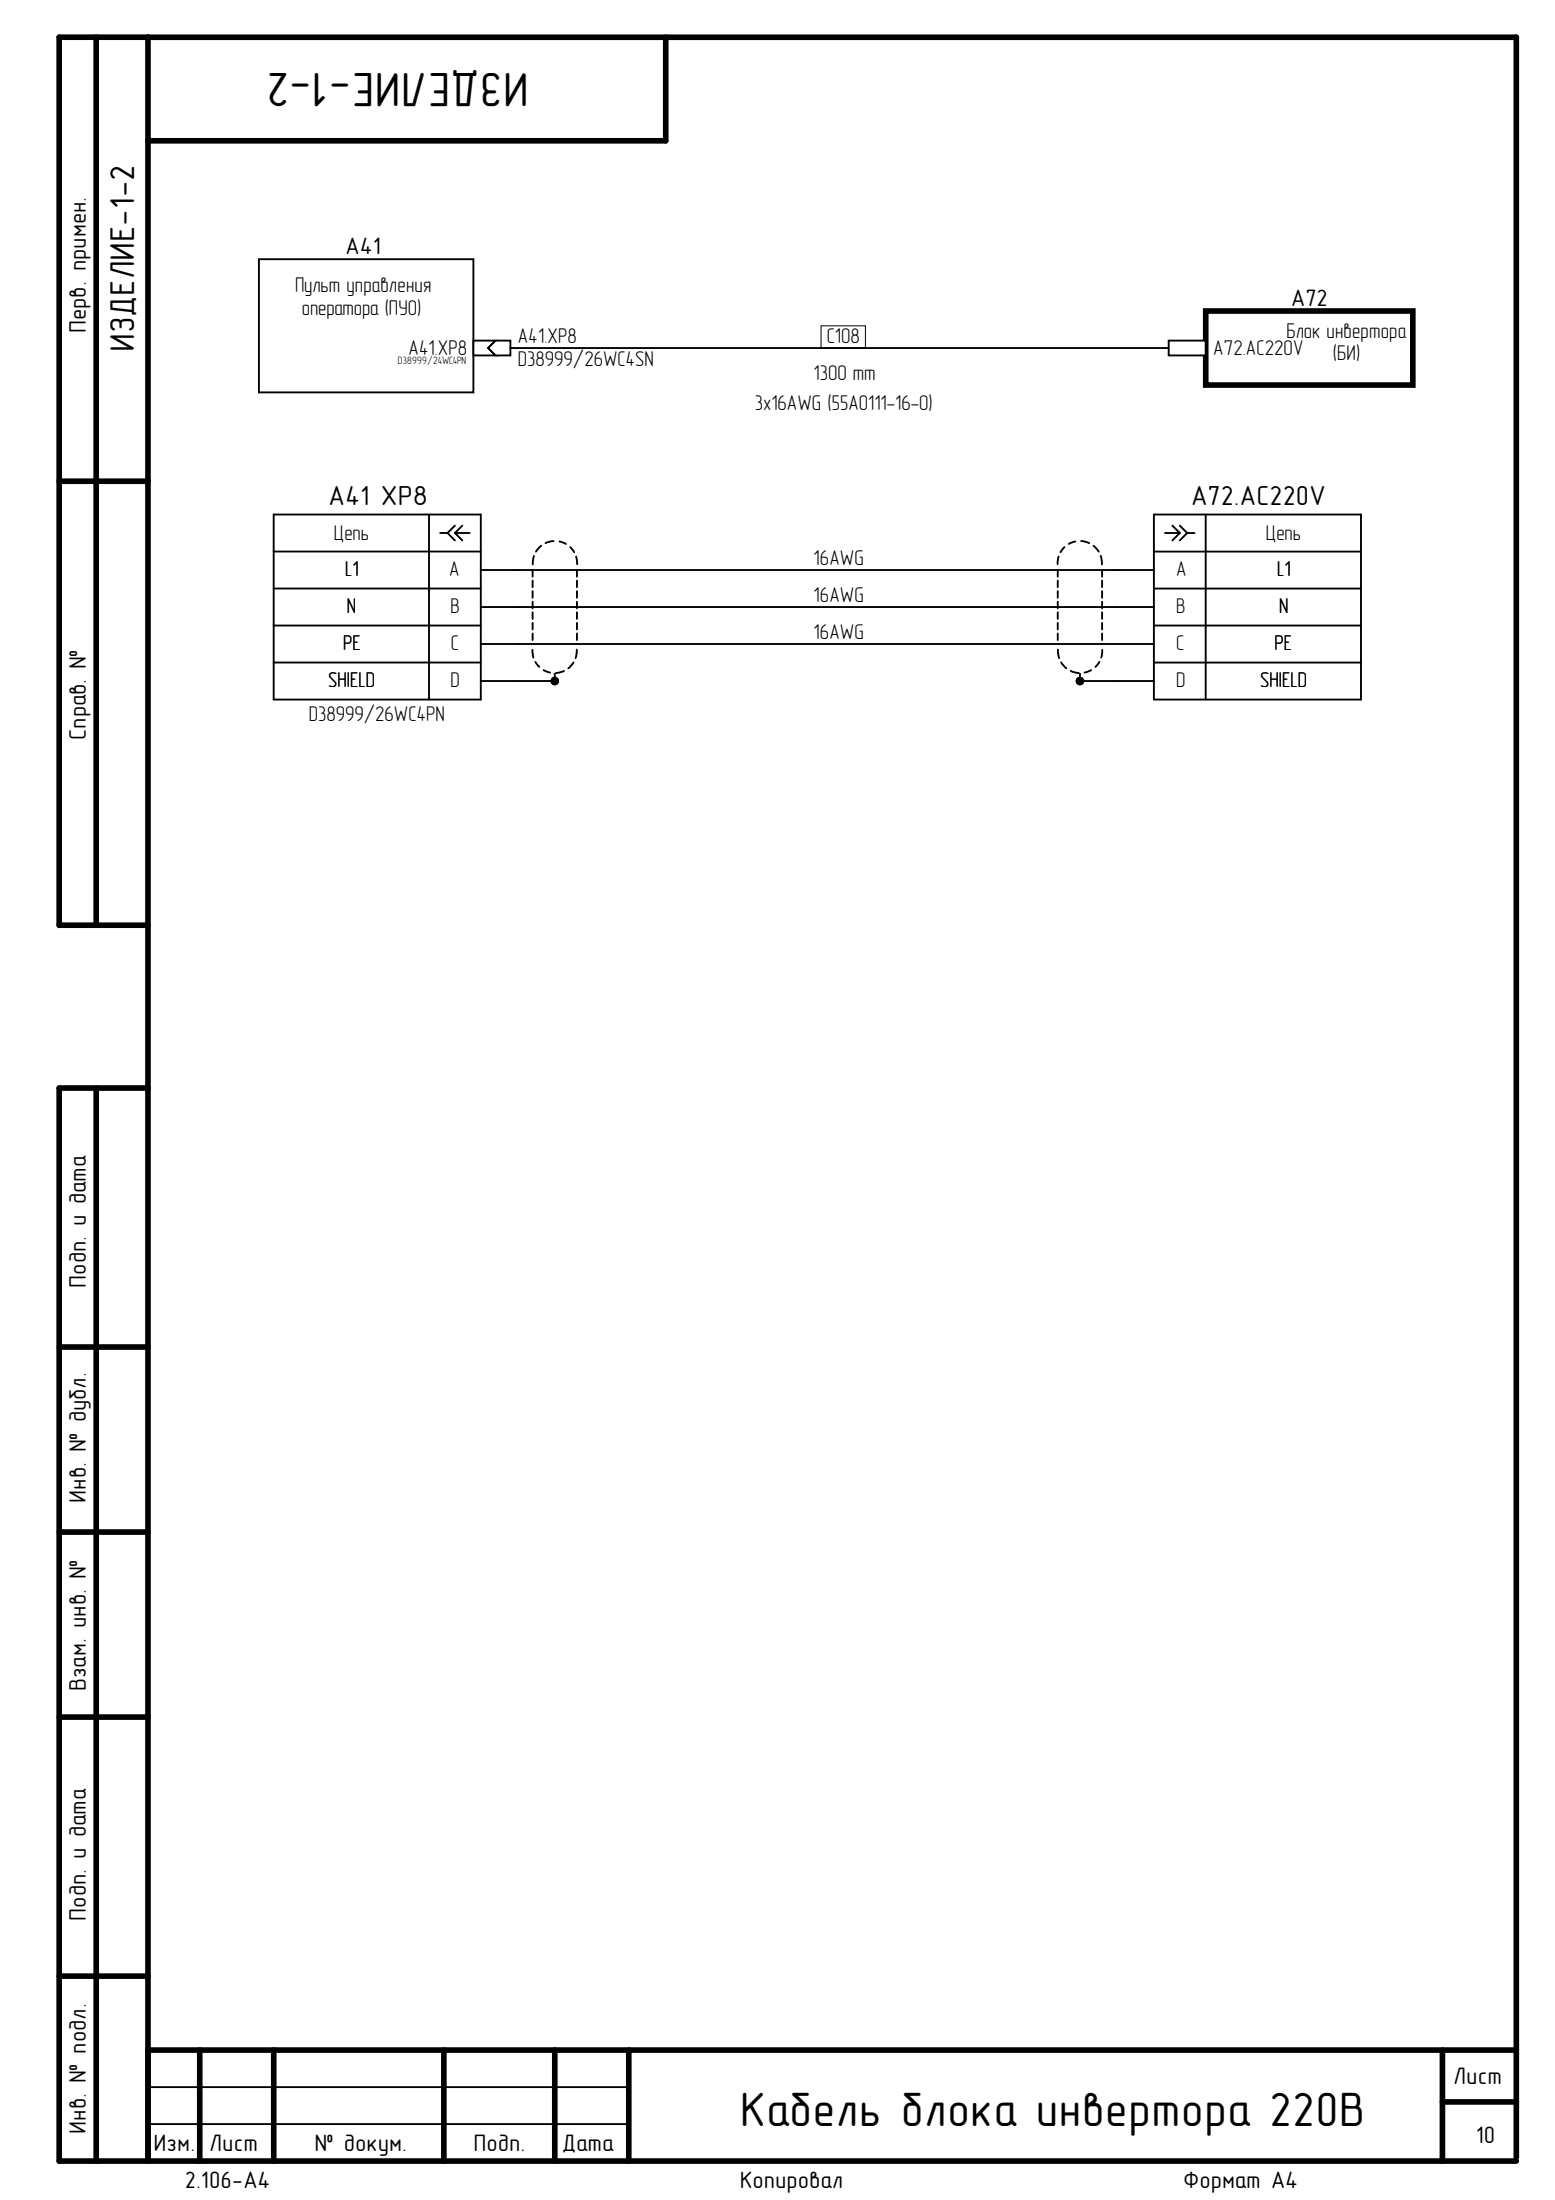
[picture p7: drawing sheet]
<svg xmlns="http://www.w3.org/2000/svg" width="210mm" height="297mm" viewBox="0 0 210 297" stroke-linecap="round" stroke-linejoin="round" font-family="sans-serif">
<g fill="none" stroke="#000" stroke-width=".76">
<path d="M13 5v119.9M20 5v286.8M89.9 5v14h-69.9M8 65h12M20 124.9h-12v-119.9h196.7v286.3M13 146.9v144.9M20 146.9h-12v144.9h196.7M8 181.9h12M8 206.9h12M8 231.8h12M8 266.8h12M20 276.8h184.7"/>
<path d="M27 276.8v15M36.9 276.8v15M59.9 276.8v15M74.9 276.8v15M84.9 276.8v15M194.7 276.8v15M194.7 283.8h10"/>
</g>
<path d="M35 35h28.9v18h-28.9zM20 286.8h64.9M20 281.8h64.9" fill="none" stroke="#000" stroke-width=".25"/>
<path d="M110.8 44h6v3h-6z" fill="none" stroke="#000" stroke-width=".13"/>
<path d="M63.9 46h3l-1 1 1 1h-3z" fill-rule="evenodd" fill="#fff"/>
<path d="M63.9 46h3l-1 1 1 1h-3z" fill="none" stroke="#000" stroke-width=".25"/>
<path d="M66.9 46h2v2h-2l-1-1z" fill-rule="evenodd" fill="#fff"/>
<path d="M66.9 46h2v2h-2l-1-1z" fill="none" stroke="#000" stroke-width=".25"/>
<path d="M162.8 42h27.9v10h-27.9z" fill-rule="evenodd" fill="#fff"/>
<path d="M162.8 42h27.9v10h-27.9z" fill="none" stroke="#000" stroke-width=".76"/>
<path d="M157.8 46h5v2h-5z" fill-rule="evenodd" fill="#fff"/>
<g fill="none" stroke="#000" stroke-width=".25">
<path d="M68.9 47h88.9M157.8 46h5v2h-5zM36.9 69.5h28v25h-28zM36.9 74.5h28M36.9 79.5h28M57.9 69.5v25M59.4 72h1M60.4 72l1 1M61.4 72l1 1M61.4 72h2M61.4 71l-1 1M62.4 71l-1 1"/>
<path d="M64.9 77h90.9M71.9 77v.9M71.9 78.4v.9M71.9 79.8v.9M72.1 75.1l-.2 1.1M73.1 73.7l-.8 .8M74.7 73.1l-1.1 .2M75.5 73.1l.9 .3M77 73.9l.5 .7M77.8 75.1l.1 1.1M77.9 77v.9M77.9 78.4v.9"/>
<path d="M77.9 79.8v.9M142.8 77v.9M142.8 78.4v.9M142.8 79.8v.9M142.9 75.1l-.1 1.1M143.7 73.9l-.5 .7M145.1 73.1l-.8 .3M145.9 73.1l1.1 .2M147.6 73.7l.7 .8M148.6 75.1l.1 1.1M148.8 77v.9M148.8 78.4v.9"/>
<path d="M148.8 79.8v.9M155.8 69.5h27.9v25h-27.9zM155.8 74.5h27.9M155.8 79.5h27.9M157.3 72h2M158.3 71l1 1M159.3 72l-1 1M159.3 71l1 1M160.3 72h.9M160.3 72l-1 1M162.8 69.5v25M36.9 84.5h28"/>
<path d="M36.9 89.5h28M64.9 87h90.9M64.9 82h90.9M71.9 87.7l.1 1.1M71.9 81.2v.9M71.9 82.7v.9M71.9 84.1v.9M71.9 85.5v.9M72.3 89.4l.5 .6M73.4 90.5l.9 .3M74.9 91v1h-10M76.1 90.6l-1.1 .3"/>
<path d="M77.4 89.4l-.7 .8M77.9 87.7l-.2 1.2M77.9 81.2v.9M77.9 82.7v.9M77.9 84.1v.9M77.9 85.5v.9M142.8 81.2v.9M142.8 82.7v.9M142.8 84.1v.9M142.8 85.5v.9M142.8 87.7l.2 1.2M143.2 89.4l.7 .8"/>
<path d="M144.5 90.6l1.1 .3M145.8 91v1h10M147.3 90.5l-.9 .3M148.4 89.4l-.5 .6M148.8 81.2v.9M148.8 82.7v.9M148.8 84.1v.9M148.8 85.5v.9M148.8 87.7l-.1 1.1M155.8 84.5h27.9M155.8 89.5h27.9"/>
</g>
<g fill="#000">
<circle cx="74.9" cy="92" r=".51"/>
<circle cx="145.8" cy="92" r=".51"/>
</g>
<g fill="none" stroke="#000" stroke-width=".13">
<circle cx="74.9" cy="92" r=".51"/>
<circle cx="145.8" cy="92" r=".51"/>
</g>
<g font-size="6.5">
<text x="71.4" y="9.8" transform="rotate(-180 71.4 9.8)">ИЗДЕЛИЕ-1-2</text>
<text x="99.9" y="287">Кабель блока инвертора 220В</text>
</g>
<text font-size="4.7" x="18.1" y="47.5" transform="rotate(-90 18.1 47.5)">ИЗДЕЛИЕ-1-2</text>
<g font-size="3.7">
<text x="44.3" y="68.2">A41 XP8</text>
<text x="160.7" y="68.2">A72.AC220V</text>
</g>
<g font-size="3.2">
<text x="46.6" y="34.3">A41</text>
<text x="174.3" y="41.3">A72</text>
<text x="11.6" y="45" transform="rotate(-90 11.6 45)">Перв. примен.</text>
<text x="11.6" y="99.9" transform="rotate(-90 11.6 99.9)">Справ. №</text>
<text x="11.6" y="173.9" transform="rotate(-90 11.6 173.9)">Подп. и дата</text>
<text x="11.6" y="202.9" transform="rotate(-90 11.6 202.9)">Инв. № дубл.</text>
<text x="11.6" y="228.4" transform="rotate(-90 11.6 228.4)">Взам. инв. №</text>
<text x="11.6" y="259.3" transform="rotate(-90 11.6 259.3)">Подп. и дата</text>
<text x="196.2" y="281.4">Лист</text>
<text x="11.6" y="288.1" transform="rotate(-90 11.6 288.1)">Инв. № подл.</text>
<text x="20.7" y="290.4">Изм.</text>
<text x="28.2" y="290.4">Лист</text>
<text x="42.4" y="290.4">№ докум.</text>
<text x="63.9" y="290.4">Подп.</text>
<text x="75.8" y="290.4">Дата</text>
<text x="199.2" y="289.4">10</text>
<text x="24.9" y="295.4">2.106-A4</text>
<text x="99.9" y="295.4">Копировал</text>
<text x="159.7" y="295.4">Формат А4</text>
</g>
<g font-size="2.9">
<text x="39.8" y="39.4">Пульт управления</text>
<text x="40.8" y="42.5">оператора (ПУО)</text>
<text x="55.1" y="47.9">A41.XP8</text>
<text x="69.9" y="46.4">A41.XP8</text>
<text x="111.6" y="46.4">С108</text>
<text x="163.8" y="47.9">A72.AC220V</text>
<text x="173.7" y="45.6">Блок инвертора</text>
<text x="69.9" y="49.4">D38999/26WC4SN</text>
<text x="109.8" y="51.4">1300 mm</text>
<text x="179.9" y="48.6">(БИ)</text>
<text x="101.9" y="55.3">3x16AWG (55A0111-16-0)</text>
<text x="45.1" y="72.8">Цепь</text>
<text x="46.6" y="77.8">L1</text>
<text x="60.6" y="77.8">A</text>
<text x="109.8" y="76.3">16AWG</text>
<text x="158.8" y="77.8">A</text>
<text x="170.9" y="72.8">Цепь</text>
<text x="172.4" y="77.8">L1</text>
<text x="46.8" y="82.8">N</text>
<text x="60.8" y="82.8">B</text>
<text x="109.8" y="81.3">16AWG</text>
<text x="158.8" y="82.8">B</text>
<text x="172.6" y="82.8">N</text>
<text x="46.3" y="87.8">PE</text>
<text x="60.9" y="87.8">C</text>
<text x="109.8" y="86.3">16AWG</text>
<text x="158.8" y="87.8">C</text>
<text x="172.1" y="87.8">PE</text>
<text x="44.3" y="92.8">SHIELD</text>
<text x="60.8" y="92.8">D</text>
<text x="158.8" y="92.8">D</text>
<text x="170.1" y="92.8">SHIELD</text>
<text x="41.7" y="97.4">D38999/26WC4PN</text>
</g>
<text font-size="1.4" x="53.7" y="49.2">D38999/24WC4PN</text>
</svg>
